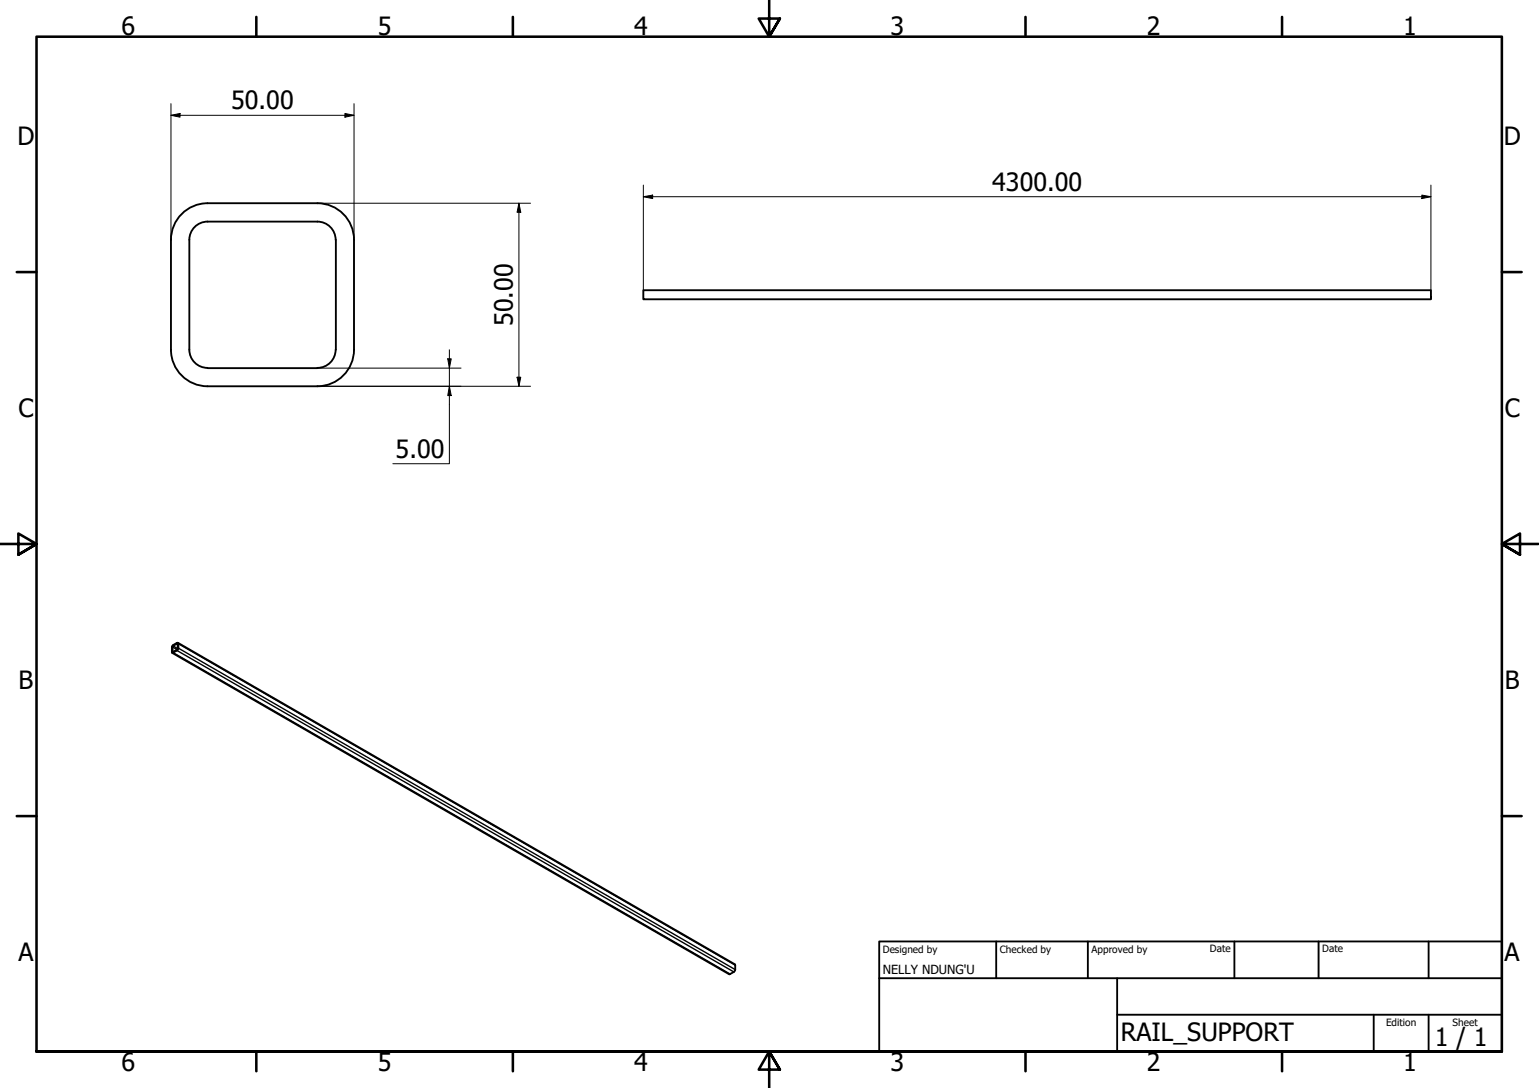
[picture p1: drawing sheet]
<svg xmlns="http://www.w3.org/2000/svg" width="420mm" height="297mm" viewBox="0 0 420 297" stroke-linecap="round" stroke-linejoin="round" font-family="sans-serif">
<!-- layer: Visible (ISO) -->
<path d="M175.6 79.2h215.1v2.5h-215.1zM56.6 100.5h30.1M56.7 100.4a5 5 0 0 1-5-4.9v-30a5 5 0 0 1 5-5h30a5 5 0 0 1 4.9 5l.1 30a5.1 5.1 0 0 1-5.1 4.9M86.6 105.5a10 10 0 0 0 10-10v-30a10 10 0 0 0-9.9-10h-30a10 10 0 0 0-10 10v30a10 10 0 0 0 10 10h30M47 176.4l1.3-.9 .4 .1-.1 1.6-1.4 1-.3-.1zM47.1 176.5l1.4-.8v1.5l-1.4 .8zM48.6 175.5l152 87.8v1.8l-1.5 .9-152.1-87.8" fill="none" stroke="#000" stroke-width=".51"/>
<!-- layer: Visible Narrow (ISO) -->
<path d="M47.1 176.6l1.2 .7M47.1 177.8l.1 .2M47.2 176.3l1.3 .8M47.2 178.2l152.1 87.7M48.3 175.8h.2M48.3 177.6l152 87.8M48.7 175.8l152 87.7M48.7 177l152 87.7" fill="none" stroke="#000" stroke-width=".38"/>
<!-- layer: Border (ISO) -->
<g fill="none" stroke="#000" stroke-width=".7">
<path d="M70 4.6v5.4M140 4.6v5.4M210 0v10l-2.9-4.9h5.8l-2.9 4.9 2.9-4.9M280 4.6v5.4M350 4.6v5.4M4.6 74.3h5.4M410 74.3h5.4M0 148.5h10l-5-2.8v5.7l5-2.9-5 2.9M420 148.5h-10l5-2.8v5.7l-5-2.9 5 2.9M4.6 222.8h5.4M410 222.8h5.4M10 287.1v-277.1h400v277.1h-400h400"/>
<path d="M70 287.1v5.4M140 287.1v5.4M212.9 292l-2.9-4.9 2.9 4.9h-5.8l2.9-4.9v9.9M280 287.1v5.4M350 287.1v5.4"/>
</g>
<!-- layer: Title (ISO) -->
<path d="M240 257h170v30.1h-170zM272 257v10.1M297 257v10.1M337 257v10.1M360 257v10.1M390 257v10.1M240 267.1h170M305 277h105M305 267.1v20M375 277v10.1M390 277v10.1" fill="none" stroke="#000" stroke-width=".51"/>
<!-- layer: Dimension (ISO) -->
<g fill="none" stroke="#000" stroke-width=".27">
<path d="M46.7 31.5l2.4-.5v1zM46.7 31.5h49.9M46.7 28.3v37.2M94.2 31l2.4 .5-2.4 .5zM96.6 28.3v37.2M86.7 55.5h58.1M141.7 55.5l.5 2.5h-1zM141.7 55.5v50M175.6 53.7l2.6-.4v.9zM175.6 53.7h215.1M175.6 50.5v31.2M388.2 53.3l2.5 .4-2.5 .5z"/>
<path d="M390.7 50.5v31.2M122.2 98h1l-.5 2.5zM122.7 95.5v31.1h-15.4M86.7 105.5h58.1M86.7 100.5h39.2M122.7 105.5l.5 2.5h-1zM141.2 103h1l-.5 2.5z"/>
</g>
<g fill="#000">
<path d="M46.7 31.5l2.4-.5v1z" fill-rule="evenodd"/>
<path d="M94.2 31l2.4 .5-2.4 .5z" fill-rule="evenodd"/>
<path d="M141.7 55.5l.5 2.5h-1z" fill-rule="evenodd"/>
<path d="M175.6 53.7l2.6-.4v.9z" fill-rule="evenodd"/>
<path d="M388.2 53.3l2.5 .4-2.5 .5z" fill-rule="evenodd"/>
<path d="M122.2 98h1l-.5 2.5z" fill-rule="evenodd"/>
<path d="M122.7 105.5l.5 2.5h-1z" fill-rule="evenodd"/>
<path d="M141.2 103h1l-.5 2.5z" fill-rule="evenodd"/>
</g>
<g font-size="6.9">
<text x="33.1" y="9.6">6</text>
<text x="103.1" y="9.6">5</text>
<text x="173.1" y="9.6">4</text>
<text x="243.1" y="9.6">3</text>
<text x="313.1" y="9.6">2</text>
<text x="383.1" y="9.6">1</text>
<text x="63.1" y="29.8">50.00</text>
<text x="4.8" y="39.7">D</text>
<text x="410.6" y="39.7">D</text>
<text x="270.9" y="52.1">4300.00</text>
<text x="140" y="89" transform="rotate(-90 140 89)">50.00</text>
<text x="5" y="113.9">C</text>
<text x="410.8" y="113.9">C</text>
<text x="108" y="125">5.00</text>
<text x="5.1" y="188.1">B</text>
<text x="410.8" y="188.1">B</text>
<text x="5" y="262.4">A</text>
<text x="410.8" y="262.4">A</text>
<text x="306" y="284.1">RAIL_SUPPORT</text>
<text x="391.7" y="285.6">1 / 1</text>
<text x="33.1" y="292.5">6</text>
<text x="103.1" y="292.5">5</text>
<text x="173.1" y="292.5">4</text>
<text x="243.1" y="292.5">3</text>
<text x="313.1" y="292.5">2</text>
<text x="383.1" y="292.5">1</text>
</g>
<text font-size="3.4" x="241" y="266">NELLY NDUNG'U</text>
<g font-size="2.7">
<text x="241" y="260.1">Designed by</text>
<text x="273" y="260.1">Checked by</text>
<text x="298" y="260.1">Approved by</text>
<text x="330.3" y="260">Date</text>
<text x="361" y="260">Date</text>
<text x="378.4" y="280.1">Edition</text>
<text x="396.6" y="280.1">Sheet</text>
</g>
</svg>
